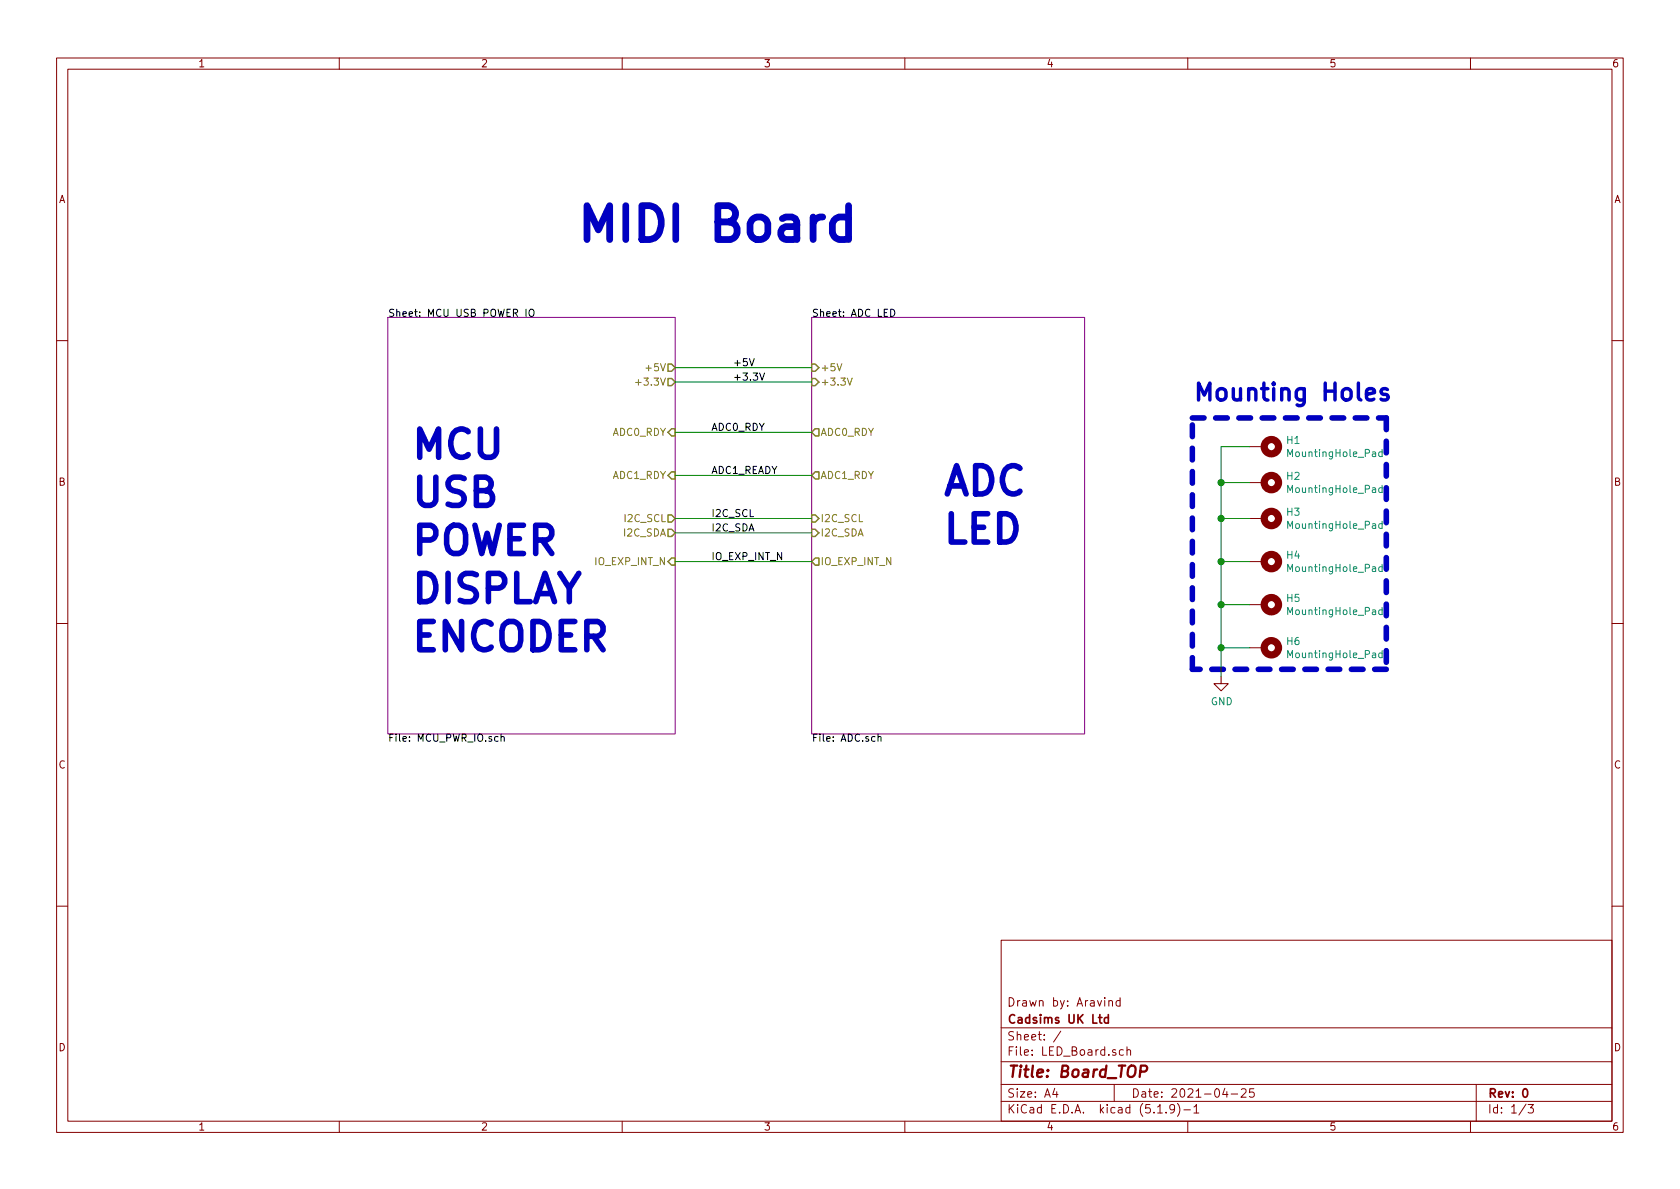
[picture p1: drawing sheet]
EESchema Schematic File Version 4
EELAYER 30 0
EELAYER END
$Descr A4 11693 8268
encoding utf-8
Sheet 1 3
Title "Board_TOP"
Date "2021-04-25"
Rev "0"
Comp "Cadsims UK Ltd"
Comment1 "Drawn by: Aravind"
Comment2 ""
Comment3 ""
Comment4 ""
$EndDescr
Wire Wire Line
	4700 2650 5650 2650
Text Label 5100 2650 0    50   ~ 0
+3.3V
Wire Wire Line
	4700 2550 5650 2550
Wire Wire Line
	4700 3700 5650 3700
Wire Wire Line
	4700 3600 5650 3600
Text Label 5100 2550 0    50   ~ 0
+5V
Wire Wire Line
	4700 3000 5650 3000
Wire Wire Line
	4700 3300 5650 3300
Wire Wire Line
	4700 3900 5650 3900
Text Label 4950 3000 0    50   ~ 0
ADC0_RDY
Text Label 4950 3300 0    50   ~ 0
ADC1_READY
Text Label 4950 3600 0    50   ~ 0
I2C_SCL
Text Label 4950 3700 0    50   ~ 0
I2C_SDA
Text Label 4950 3900 0    50   ~ 0
IO_EXP_INT_N
Text Notes 4000 1700 0    236  ~ 47
MIDI Board
Text Notes 2850 4550 0    197  ~ 39
MCU\nUSB\nPOWER\nDISPLAY\nENCODER
Text Notes 6550 3800 0    197  ~ 39
ADC\nLED
$Sheet
S 5650 2200 1900 2900
U 60A110B3
F0 "ADC LED" 50
F1 "ADC.sch" 50
F2 "+3.3V" I L 5650 2650 50 
F3 "I2C_SCL" I L 5650 3600 50 
F4 "I2C_SDA" I L 5650 3700 50 
F5 "+5V" I L 5650 2550 50 
F6 "ADC0_RDY" O L 5650 3000 50 
F7 "ADC1_RDY" O L 5650 3300 50 
F8 "IO_EXP_INT_N" O L 5650 3900 50 
$EndSheet
$Sheet
S 2700 2200 2000 2900
U 60A00A51
F0 "MCU USB POWER IO" 50
F1 "MCU_PWR_IO.sch" 50
F2 "+3.3V" O R 4700 2650 50 
F3 "+5V" O R 4700 2550 50 
F4 "ADC0_RDY" I R 4700 3000 50 
F5 "ADC1_RDY" I R 4700 3300 50 
F6 "I2C_SCL" O R 4700 3600 50 
F7 "I2C_SDA" O R 4700 3700 50 
F8 "IO_EXP_INT_N" I R 4700 3900 50 
$EndSheet
$Comp
L Mechanical:MountingHole_Pad H1
U 1 1
P 8800 3100
F 0 "H1" V 8754 3250 50  0000 L CNN
F 1 "MountingHole_Pad" V 8845 3250 50  0000 L CNN
F 2 "MountingHole:MountingHole_3mm_Pad_Via" H 8800 3100 50  0001 C CNN
F 3 "~" H 8800 3100 50  0001 C CNN
	1    8800 3100
	0    1    1    0   
$EndComp
$Comp
L Mechanical:MountingHole_Pad H2
U 1 1
P 8800 3350
F 0 "H2" V 8754 3500 50  0000 L CNN
F 1 "MountingHole_Pad" V 8845 3500 50  0000 L CNN
F 2 "MountingHole:MountingHole_3mm_Pad_Via" H 8800 3350 50  0001 C CNN
F 3 "~" H 8800 3350 50  0001 C CNN
	1    8800 3350
	0    1    1    0   
$EndComp
$Comp
L Mechanical:MountingHole_Pad H3
U 1 1
P 8800 3600
F 0 "H3" V 8754 3750 50  0000 L CNN
F 1 "MountingHole_Pad" V 8845 3750 50  0000 L CNN
F 2 "MountingHole:MountingHole_3mm_Pad_Via" H 8800 3600 50  0001 C CNN
F 3 "~" H 8800 3600 50  0001 C CNN
	1    8800 3600
	0    1    1    0   
$EndComp
$Comp
L Mechanical:MountingHole_Pad H4
U 1 1
P 8800 3900
F 0 "H4" V 8754 4050 50  0000 L CNN
F 1 "MountingHole_Pad" V 8845 4050 50  0000 L CNN
F 2 "MountingHole:MountingHole_3mm_Pad_Via" H 8800 3900 50  0001 C CNN
F 3 "~" H 8800 3900 50  0001 C CNN
	1    8800 3900
	0    1    1    0   
$EndComp
Wire Wire Line
	8700 3100 8500 3100
Wire Wire Line
	8500 3900 8700 3900
Wire Wire Line
	8700 3600 8500 3600
Connection ~ 8500 3600
Wire Wire Line
	8500 3600 8500 3900
Wire Wire Line
	8700 3350 8500 3350
Wire Wire Line
	8500 3100 8500 3350
Connection ~ 8500 3350
Wire Wire Line
	8500 3350 8500 3600
$Comp
L power:GND #PWR0105
U 1 1
P 8500 4700
F 0 "#PWR0105" H 8500 4450 50  0001 C CNN
F 1 "GND" H 8505 4527 50  0000 C CNN
F 2 "" H 8500 4700 50  0001 C CNN
F 3 "" H 8500 4700 50  0001 C CNN
	1    8500 4700
	1    0    0    -1  
$EndComp
Wire Notes Line width 39
	9650 2900 9650 4650
Wire Notes Line width 39
	9650 4650 8300 4650
Wire Notes Line width 39
	8300 4650 8300 2900
Wire Notes Line width 39
	8300 2900 9650 2900
Text Notes 8300 2800 0    118  ~ 24
Mounting Holes
$Comp
L Mechanical:MountingHole_Pad H5
U 1 1
P 8800 4200
F 0 "H5" V 8754 4350 50  0000 L CNN
F 1 "MountingHole_Pad" V 8845 4350 50  0000 L CNN
F 2 "MountingHole:MountingHole_3mm_Pad_Via" H 8800 4200 50  0001 C CNN
F 3 "~" H 8800 4200 50  0001 C CNN
	1    8800 4200
	0    1    1    0   
$EndComp
Wire Wire Line
	8500 4200 8700 4200
$Comp
L Mechanical:MountingHole_Pad H6
U 1 1
P 8800 4500
F 0 "H6" V 8754 4650 50  0000 L CNN
F 1 "MountingHole_Pad" V 8845 4650 50  0000 L CNN
F 2 "MountingHole:MountingHole_3mm_Pad_Via" H 8800 4500 50  0001 C CNN
F 3 "~" H 8800 4500 50  0001 C CNN
	1    8800 4500
	0    1    1    0   
$EndComp
Wire Wire Line
	8500 4500 8700 4500
Wire Wire Line
	8500 3900 8500 4200
Connection ~ 8500 3900
Connection ~ 8500 4200
Wire Wire Line
	8500 4200 8500 4500
Connection ~ 8500 4500
Wire Wire Line
	8500 4500 8500 4700
$EndSCHEMATC
